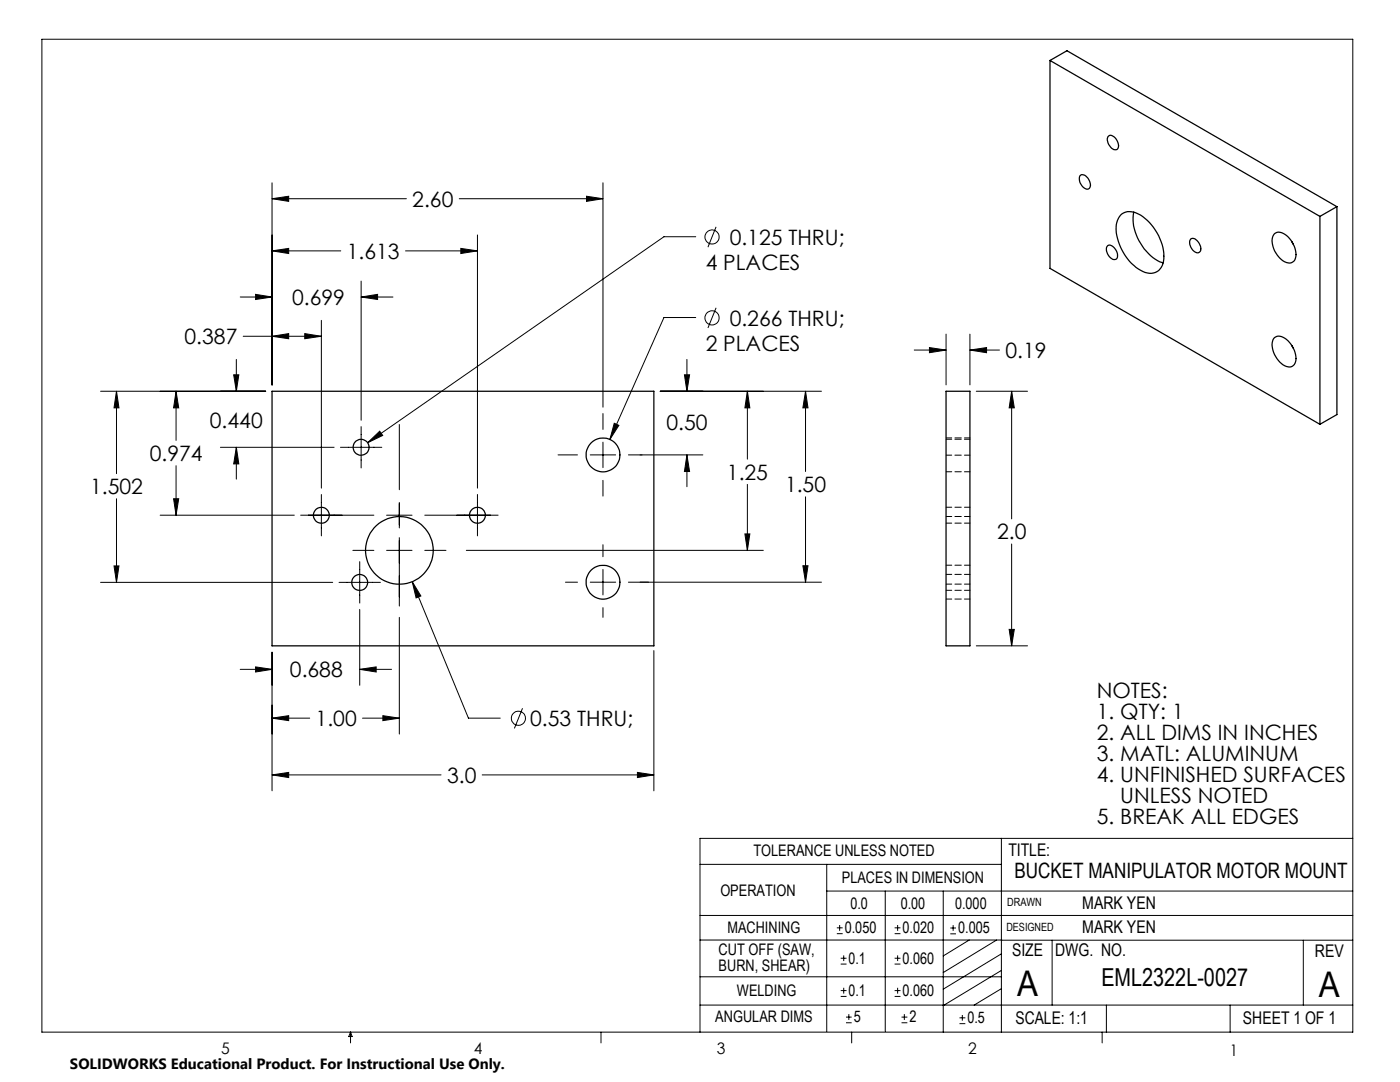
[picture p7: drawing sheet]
<svg xmlns="http://www.w3.org/2000/svg" width="279mm" height="216mm" viewBox="0 0 279 216" stroke-linecap="round" stroke-linejoin="round" font-family="sans-serif">
<g fill="none" stroke="#000" stroke-width=".2">
<path d="M8.4 7.8h261.6v198.2h-261.6zM54.3 39.7l3.3-.5v1zM54.3 36.5v40.3M54.3 39.7h26.8M91.7 39.7h28.6M117.1 39.2l3.2 .5-3.2 .5zM120.3 36.5v44.7M47.9 59.3h6.4M51 58.7l3.3 .6-3.3 .5zM54.3 50.1l3.3-.5v1zM54.3 50.1h13.7M72.1 59.3l3.3-.6v1.1z"/>
<path d="M72.1 56.1v27.8M72.1 59.3h6.3M80.9 50.1h14.4M92 49.6l3.3 .5-3.3 .5zM95.3 46.9v50.5M138.9 47.2h-6.4l-59.1 41.1M142.9 45.3l-1.6 4M20.1 78.1h32.9M23.2 78.1l.5 3.3h-.9zM23.2 78.1v16.4M35.1 78.1l.6 3.3h-1.1zM35.1 78.1v9.8"/>
<path d="M46.6 74.8h1.1l-.5 3.3zM47.2 71.7v6.4M48.5 67.1h15.6M54.3 67.1l3.3-.5v1zM60.8 66.6l3.3 .5-3.3 .5zM64.1 63.9v33.5M131.8 78.1h32.1M136.6 74.8h1l-.5 3.3zM137.1 71.7v6.4M138.9 63.4h-6.4l-10.8 24.3M142.9 61.4l-1.6 4M149.2 78.1l.4 3.3h-.9z"/>
<path d="M149.2 78.1v13.5M160.8 78.1l.5 3.3h-1.1zM160.8 78.1v16M182.5 69.8h6.3M185.5 69.4l3.3 .4-3.3 .6zM188.8 66.7v10.1M193.6 69.8l3.3-.4v1zM193.6 66.7v10.1M193.6 69.8h5.9M194.8 78.1h10.3M201.9 78.1l.5 3.3h-1zM201.9 78.1v25.4"/>
<path d="M23.2 99.5v16.7M34.6 99.5h1.1l-.6 3.3zM35.1 92.9v9.9M44 89.3h22.7M47.2 89.3l.5 3.3h-1.1zM47.2 89.3v6.3M64.1 98.7v8.2M67.9 89.3h8.3M72.1 85.1v8.3M73.4 88.3l2.4-2.3 .6 .9zM79.7 84.7v13M95.3 98.7v8.2"/>
<path d="M111.4 90.8h3.9M117.8 90.8h5.1M120.3 82.5v3.2M120.3 88.2v5.1M120.3 95.8v3.2M122.6 84.5l.9 .4-1.8 2.8zM125.4 90.8h14.9M137.1 90.8l.5 3.3h-1zM137.1 90.8v6.3M149.2 96.7v13.1M160.8 99.1v17.1M20.1 116.2h46.3"/>
<path d="M22.8 112.9h.9l-.5 3.3zM32 102.8h26.7M60 102.8h14.6M67.7 116.2h8.2M70.4 109.8h4.2M71.8 112.1v8.2M77.2 109.8h5M77.2 102.8h5M79.7 100.3v5M79.7 107.3v13.6M82.3 116.1l1.7 2.8-1 .4zM82.3 116.1l11.2 27.2h6.3"/>
<path d="M84.8 109.8h4.2M84.8 102.8h14.6M93.1 109.8h59.2M112.9 116.2h2.4M117.8 116.2h5.1M120.3 108.7v2.4M120.3 113.6v5.1M125.4 116.2h38.5M148.7 106.5h.9l-.4 3.3zM160.2 112.9h1.1l-.5 3.3zM201.9 108.5v20.4M47.9 133.6h6.4"/>
<path d="M51 133.1l3.3 .5-3.3 .5zM54.3 130.1v27.7M71.8 133.6l3.3-.5v1zM71.8 121.6v15.1M71.8 133.6h6.3M79.7 123.2v23.3M120.3 121.2v2M130.5 129.8v28M194.8 128.9h10.3M201.4 125.6h1l-.5 3.3zM54.3 154.6l3.3-.5v1.1zM54.3 143.3l3.3-.5v1z"/>
<path d="M54.3 154.6h33.7M54.3 143.3h7.5M72.4 143.3h7.3M76.4 142.8l3.3 .5-3.3 .5zM96.2 154.6h34.3M104.3 141.3l-1.6 4M127.2 154.1l3.3 .5-3.3 .6zM139.7 172.5h60.1M165 177.8h105M165 172.5v33.3M176.7 177.8v28M188.2 177.8v28.2"/>
<path d="M199.8 167.3v38.7M270 167.3h-130.3v38.7M139.7 182.7h130.3M139.7 187.6h60.2M139.7 194.9h60.1M167 186.3h1.2M167 185.1h1.2M167.6 184.6v1.1M167.8 198.8h1.1M167.8 197.7h1.1M167.8 192.4h1.1M167.8 191.2h1.1"/>
<path d="M168.4 190.6v1.2M168.4 197.1v1.2M178.5 198.8h1.2M178.5 197.7h1.2M178.5 192.4h1.2M178.5 191.2h1.2M178.5 186.3h1.2M178.5 185.1h1.2M179.1 184.6v1.1M179.1 190.6v1.2M179.1 197.1v1.2M189.7 185.2h1.1"/>
<path d="M189.7 186.3h1.1M190.2 184.6v1.1M193.4 187.6l-5.2 3.1M198.9 187.6l-10.7 6.5M199.8 187.6h70.2M199.8 197.3l-5.4 3.3M199.8 193.6l-11.6 7.1M199.8 190.3l-11.6 7.1M210 187.6v13M260.1 187.6v13M70 206v2.1M70 206l.3 .8h-.7z"/>
<path d="M119.9 206v2.1M139.7 200.6h130.3M168.8 204.1h1.2M168.8 203h1.2M169.4 202.4v1.1M170 206v2.1M179.9 204.1h1.2M179.9 203h1.2M180.5 202.4v1.1M191.5 204.3h1.2M191.5 203.1h1.2M192.1 202.5v1.2"/>
<path d="M220 206v2.1M220.8 200.6v5.4M245.5 200.6v5.4"/>
<circle cx="142.1" cy="47.3" r="1.41"/>
<circle cx="142.1" cy="63.4" r="1.41"/>
<circle cx="103.5" cy="143.3" r="1.42"/>
</g>
<path d="M54.3 154.6l3.3-.5v1.1zM127.2 154.1l3.3 .5-3.3 .6zM76.4 142.8l3.3 .5-3.3 .5zM54.3 143.3l3.3-.5v1zM148.7 106.5h.9l-.4 3.3zM149.2 78.1l.4 3.3h-.9zM73.4 88.3l3-1.4-.6-.9zM122.6 84.5l-.9 3.2 1.8-2.8zM137.1 90.8l.5 3.3h-1zM136.6 74.8h1l-.5 3.3zM160.2 112.9h1.1l-.5 3.3zM160.8 78.1l.5 3.3h-1.1zM46.6 74.8h1.1l-.5 3.3zM47.2 89.3l.5 3.3h-1.1zM35.1 78.1l.6 3.3h-1.1zM34.6 99.5h1.1l-.6 3.3zM54.3 67.1l3.3-.5v1zM60.8 66.6l3.3 .5-3.3 .5zM54.3 50.1l3.3-.5v1zM92 49.6l3.3 .5-3.3 .5zM23.2 78.1l.5 3.3h-.9zM22.8 112.9h.9l-.5 3.3zM51 133.1l3.3 .5-3.3 .5zM71.8 133.6l3.3-.5v1zM51 58.7l3.3 .6-3.3 .5zM72.1 59.3l3.3-.6v1.1zM82.3 116.1l.7 3.2 1-.4zM54.3 39.7l3.3-.5v1zM117.1 39.2l3.2 .5-3.2 .5zM193.6 69.8l3.3-.4v1zM185.5 69.4l3.3 .4-3.3 .6zM201.9 78.1l.5 3.3h-1zM201.4 125.6h1l-.5 3.3z" fill="#000"/>
<g fill="none" stroke="#000" stroke-width=".25">
<path d="M209.6 12.1l53.8 31.1M209.6 12.1l3.3-2 53.9 31.1M209.6 12.1v41.5l53.8 31.1M215.5 35.1a1.04 1.04 0 0 1 1.6 .4 1.65 1.65 0 0 1 .2 2.2 1.78 1.78 0 0 1-1.9-1.9zM221.3 27.1a1.39 1.39 0 0 1 1.7 1.2 1.05 1.05 0 0 1-.3 1.6 2.07 2.07 0 0 1-1.6-2.6zM221.1 49a1.28 1.28 0 0 1 1.6 .8 1.41 1.41 0 0 1 0 2 1.85 1.85 0 0 1-1.9-2v-.4zM223.7 42.9a3.2 3.2 0 0 1 3.9 0 10.1 10.1 0 0 1 4.6 9.2 2.77 2.77 0 0 1-4.6 1.8 10.3 10.3 0 0 1-4.8-9.1l.2-.8zM226.3 42.3a9.7 9.7 0 0 0 5.8 10.2M237.7 47.7a1.75 1.75 0 0 1 1.9 1.7 .79 .79 0 0 1-.3 1 .79 .79 0 0 1-1.1-.3 1.89 1.89 0 0 1-.5-2.4zM254.4 46.6a2.27 2.27 0 0 1 3 1 4.1 4.1 0 0 1 .9 4.4 1.94 1.94 0 0 1-2.9-.5 4.6 4.6 0 0 1-1.3-4.4zM257.8 48.2l.3 .5M263.4 43.2v41.5"/>
<path d="M266.8 41.2v41.5l-3.4 2M266.8 41.2l-3.4 2M54.3 78.1h76.2v50.8h-76.2zM188.8 78.1h4.8v50.8h-4.8zM254.2 67.5a1.56 1.56 0 0 1 2.2 0 4.7 4.7 0 0 1 2 5 1.45 1.45 0 0 1-2.3 .3 4.7 4.7 0 0 1-2-5zM257.8 68.9l.3 .5"/>
<circle cx="72.1" cy="89.3" r="1.59"/>
<circle cx="120.3" cy="90.8" r="3.4"/>
<circle cx="64.1" cy="102.8" r="1.59"/>
<circle cx="71.8" cy="116.2" r="1.59"/>
<circle cx="79.7" cy="109.8" r="6.8"/>
<circle cx="95.3" cy="102.8" r="1.59"/>
<circle cx="120.3" cy="116.2" r="3.4"/>
</g>
<path d="M188.8 94.1h4.8M188.8 90.8h4.8M193.6 87.4h-4.8M193.6 87.6h-4.8M188.8 119.5h4.8M188.8 104.4h4.8M188.8 116.6h4.8M188.8 117.8h4.8M193.6 112.8h-4.8M193.6 101.2h-4.8M193.6 103.1h-4.8M193.6 114.6h-4.8" fill="none" stroke="#000" stroke-width=".2" stroke-dasharray="1.3 .6" stroke-dashoffset=".2"/>
<g font-size="7.1">
<text x="203" y="198.7">A</text>
<text x="263.2" y="198.9">A</text>
</g>
<text font-size="4.9" x="219.8" y="196.7">EML2322L-0027</text>
<g font-size="4.2">
<text x="82.3" y="41.2">2.60</text>
<text x="69.2" y="51.7">1.613</text>
<text x="140.8" y="53.9">4 PLACES</text>
<text x="145.6" y="48.8">0.125 THRU;</text>
<text x="58.3" y="60.8">0.699</text>
<text x="145.6" y="65">0.266 THRU;</text>
<text x="36.8" y="68.7">0.387</text>
<text x="140.8" y="70.1">2 PLACES</text>
<text x="200.7" y="71.4">0.19</text>
<text x="41.9" y="85.3">0.440</text>
<text x="133" y="85.9">0.50</text>
<text x="29.9" y="92">0.974</text>
<text x="145.1" y="95.7">1.25</text>
<text x="18" y="98.6">1.502</text>
<text x="156.7" y="98.2">1.50</text>
<text x="199" y="107.6">2.0</text>
<text x="57.9" y="135.2">0.688</text>
<text x="218.9" y="139.3">NOTES:</text>
<text x="218.9" y="143.5">1. QTY: 1</text>
<text x="63" y="144.9">1.00</text>
<text x="105.8" y="144.9">0.53 THRU;</text>
<text x="218.9" y="147.7">2. ALL DIMS IN INCHES</text>
<text x="218.9" y="151.8">3. MATL: ALUMINUM</text>
<text x="89.2" y="156.2">3.0</text>
<text x="218.9" y="156">4. UNFINISHED SURFACES</text>
<text x="223.6" y="160.2">UNLESS NOTED</text>
<text x="218.9" y="164.4">5. BREAK ALL EDGES</text>
<text x="202.4" y="175.1">BUCKET MANIPULATOR MOTOR MOUNT</text>
</g>
<g font-size="3.5">
<text x="201.2" y="170.7">TITLE:</text>
<text x="216" y="181.4">MARK YEN</text>
<text x="202" y="190.8">SIZE</text>
<text x="210.6" y="190.8">DWG. NO.</text>
<text x="216" y="186.2">MARK YEN</text>
<text x="262.4" y="190.9">REV</text>
<text x="202.7" y="204.4">SCALE: 1:1</text>
<text x="248.1" y="204.4">SHEET 1 OF 1</text>
</g>
<g font-size="3.2">
<text x="150.4" y="170.8">TOLERANCE UNLESS NOTED</text>
<text x="143.8" y="178.9">OPERATION</text>
<text x="168" y="176.2">PLACES IN DIMENSION</text>
<text x="169.7" y="181.4">0.0</text>
<text x="179.8" y="181.4">0.00</text>
<text x="190.6" y="181.4">0.000</text>
<text x="143.4" y="190.5">CUT OFF (SAW,</text>
<text x="145.2" y="186.2">MACHINING</text>
<text x="168.6" y="186.2">0.050</text>
<text x="180.1" y="186.2">0.020</text>
<text x="191.2" y="186.2">0.005</text>
<text x="143.4" y="193.7">BURN, SHEAR)</text>
<text x="169.4" y="192.3">0.1</text>
<text x="180.1" y="192.3">0.060</text>
<text x="147.1" y="198.7">WELDING</text>
<text x="169.4" y="198.7">0.1</text>
<text x="180.1" y="198.7">0.060</text>
<text x="142.8" y="204">ANGULAR DIMS</text>
<text x="170.4" y="204">5</text>
<text x="181.5" y="204">2</text>
<text x="193.1" y="204.2">0.5</text>
<text x="44.2" y="210.4">5</text>
<text x="94.6" y="210.3">4</text>
<text x="143.1" y="210.4">3</text>
<text x="193.2" y="210.3">2</text>
<text x="245.4" y="210.6">1</text>
</g>
<text font-size="3" x="14" y="213.3">SOLIDWORKS Educational Product. For Instructional Use Only.</text>
<g font-size="2.3">
<text x="200.8" y="185.7">DESIGNED</text>
<text x="201" y="180.9">DRAWN</text>
</g>
</svg>
